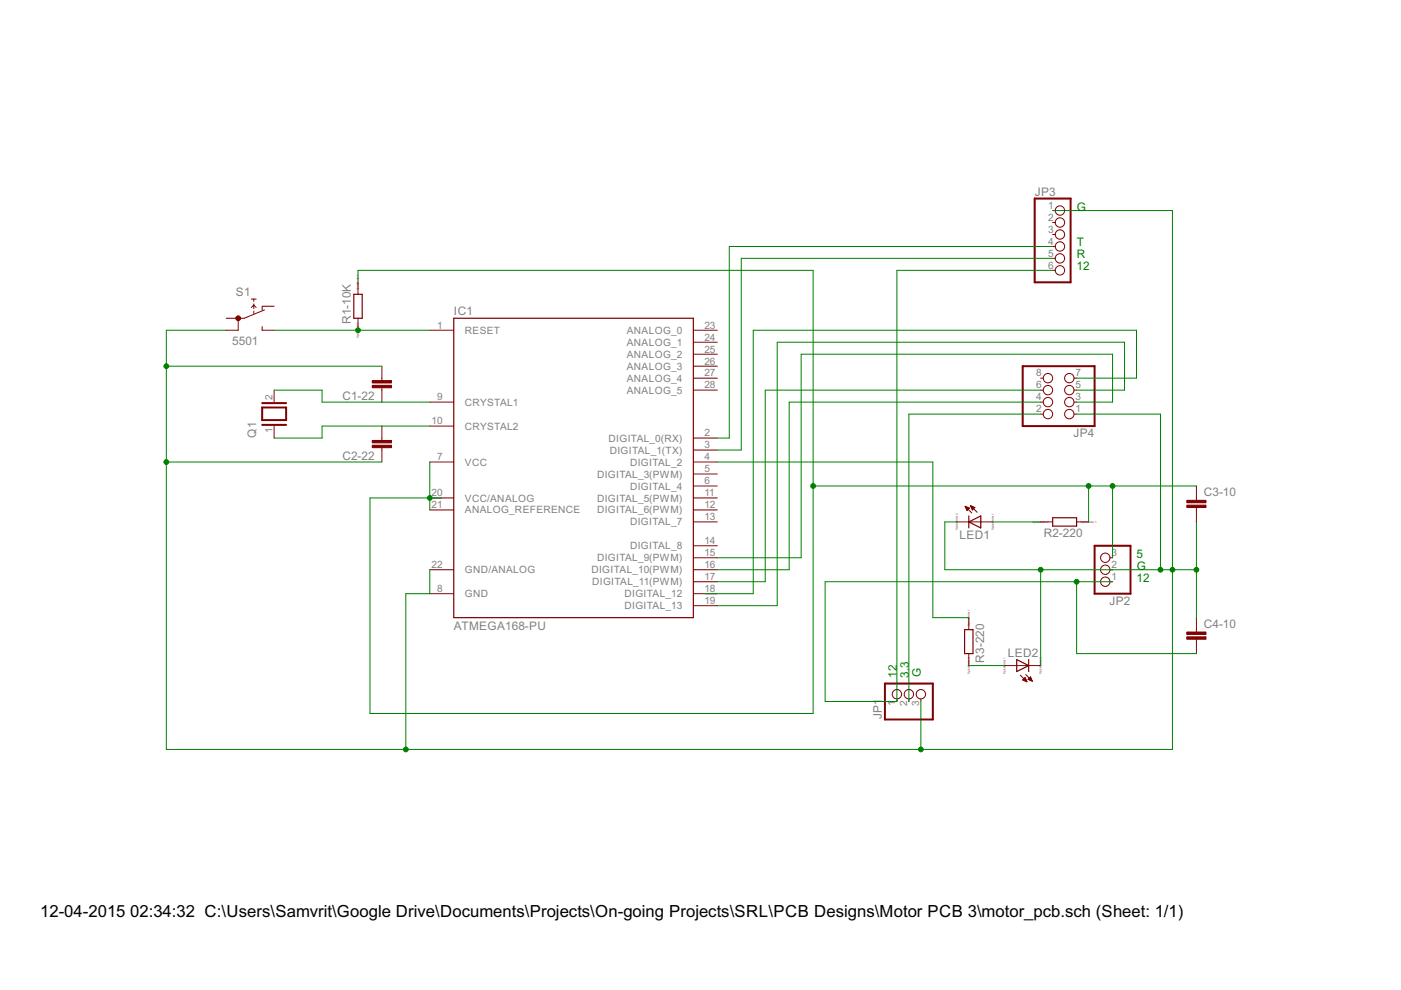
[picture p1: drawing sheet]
<?xml version="1.0" encoding="utf-8"?>
<!DOCTYPE eagle SYSTEM "eagle.dtd">
<eagle version="7.2.0">
<drawing>
<settings>
<setting alwaysvectorfont="no"/>
<setting verticaltext="up"/>
</settings>
<grid distance="0.1" unitdist="inch" unit="inch" style="lines" multiple="1" display="no" altdistance="0.01" altunitdist="inch" altunit="inch"/>
<schematic xreflabel="%F%N/%S.%C%R" xrefpart="/%S.%C%R">
<libraries>
<library name="Arduino-AVR">
<symbols>
<symbol name="ATMEGA168">
<wire x1="-25.4" y1="30.48" x2="25.4" y2="30.48" width="0.254" layer="94"/>
<wire x1="25.4" y1="30.48" x2="25.4" y2="-33.02" width="0.254" layer="94"/>
<wire x1="25.4" y1="-33.02" x2="-25.4" y2="-33.02" width="0.254" layer="94"/>
<wire x1="-25.4" y1="-33.02" x2="-25.4" y2="30.48" width="0.254" layer="94"/>
<text x="-25.4" y="33.02" size="1.778" layer="95" rot="MR180">&gt;NAME</text>
<text x="-25.4" y="-35.56" size="1.778" layer="96">&gt;VALUE</text>
<pin name="DIGITAL_13" x="30.48" y="-30.48" length="middle" rot="R180"/>
<pin name="CRYSTAL2" x="-30.48" y="7.62" length="middle"/>
<pin name="CRYSTAL1" x="-30.48" y="12.7" length="middle"/>
<pin name="GND" x="-30.48" y="-27.94" length="middle" direction="pwr"/>
<pin name="VCC" x="-30.48" y="0" length="middle" direction="pwr"/>
<pin name="GND/ANALOG" x="-30.48" y="-22.86" length="middle" direction="pwr"/>
<pin name="ANALOG_REFERENCE" x="-30.48" y="-10.16" length="middle" direction="pas"/>
<pin name="VCC/ANALOG" x="-30.48" y="-7.62" length="middle" direction="pas"/>
<pin name="DIGITAL_12" x="30.48" y="-27.94" length="middle" rot="R180"/>
<pin name="DIGITAL_11(PWM)" x="30.48" y="-25.4" length="middle" rot="R180"/>
<pin name="DIGITAL_10(PWM)" x="30.48" y="-22.86" length="middle" rot="R180"/>
<pin name="DIGITAL_9(PWM)" x="30.48" y="-20.32" length="middle" rot="R180"/>
<pin name="DIGITAL_8" x="30.48" y="-17.78" length="middle" rot="R180"/>
<pin name="DIGITAL_7" x="30.48" y="-12.7" length="middle" rot="R180"/>
<pin name="DIGITAL_6(PWM)" x="30.48" y="-10.16" length="middle" rot="R180"/>
<pin name="DIGITAL_5(PWM)" x="30.48" y="-7.62" length="middle" rot="R180"/>
<pin name="DIGITAL_4" x="30.48" y="-5.08" length="middle" rot="R180"/>
<pin name="DIGITAL_3(PWM)" x="30.48" y="-2.54" length="middle" rot="R180"/>
<pin name="DIGITAL_2" x="30.48" y="0" length="middle" rot="R180"/>
<pin name="DIGITAL_1(TX)" x="30.48" y="2.54" length="middle" rot="R180"/>
<pin name="DIGITAL_0(RX)" x="30.48" y="5.08" length="middle" rot="R180"/>
<pin name="ANALOG_5" x="30.48" y="15.24" length="middle" rot="R180"/>
<pin name="ANALOG_4" x="30.48" y="17.78" length="middle" rot="R180"/>
<pin name="ANALOG_3" x="30.48" y="20.32" length="middle" rot="R180"/>
<pin name="ANALOG_2" x="30.48" y="22.86" length="middle" rot="R180"/>
<pin name="ANALOG_1" x="30.48" y="25.4" length="middle" rot="R180"/>
<pin name="ANALOG_0" x="30.48" y="27.94" length="middle" rot="R180"/>
<pin name="RESET" x="-30.48" y="27.94" length="middle"/>
</symbol>
</symbols>
<devicesets>
<deviceset name="ATMEGA168-PU" prefix="IC">
<gates>
<gate name="1" symbol="ATMEGA168" x="0" y="0"/>
</gates>
<devices>
<device name="" package="DIL28-3">
<connects>
<connect gate="1" pin="ANALOG_0" pad="23"/>
<connect gate="1" pin="ANALOG_1" pad="24"/>
<connect gate="1" pin="ANALOG_2" pad="25"/>
<connect gate="1" pin="ANALOG_3" pad="26"/>
<connect gate="1" pin="ANALOG_4" pad="27"/>
<connect gate="1" pin="ANALOG_5" pad="28"/>
<connect gate="1" pin="ANALOG_REFERENCE" pad="21"/>
<connect gate="1" pin="CRYSTAL1" pad="9"/>
<connect gate="1" pin="CRYSTAL2" pad="10"/>
<connect gate="1" pin="DIGITAL_0(RX)" pad="2"/>
<connect gate="1" pin="DIGITAL_1(TX)" pad="3"/>
<connect gate="1" pin="DIGITAL_10(PWM)" pad="16"/>
<connect gate="1" pin="DIGITAL_11(PWM)" pad="17"/>
<connect gate="1" pin="DIGITAL_12" pad="18"/>
<connect gate="1" pin="DIGITAL_13" pad="19"/>
<connect gate="1" pin="DIGITAL_2" pad="4"/>
<connect gate="1" pin="DIGITAL_3(PWM)" pad="5"/>
<connect gate="1" pin="DIGITAL_4" pad="6"/>
<connect gate="1" pin="DIGITAL_5(PWM)" pad="11"/>
<connect gate="1" pin="DIGITAL_6(PWM)" pad="12"/>
<connect gate="1" pin="DIGITAL_7" pad="13"/>
<connect gate="1" pin="DIGITAL_8" pad="14"/>
<connect gate="1" pin="DIGITAL_9(PWM)" pad="15"/>
<connect gate="1" pin="GND" pad="8"/>
<connect gate="1" pin="GND/ANALOG" pad="22"/>
<connect gate="1" pin="RESET" pad="1"/>
<connect gate="1" pin="VCC" pad="7"/>
<connect gate="1" pin="VCC/ANALOG" pad="20"/>
</connects>
<technologies>
<technology name=""/>
</technologies>
</device>
</devices>
</deviceset>
</devicesets>
</library>
<library name="eagle-ltspice">
<symbols>
<symbol name="R">
<wire x1="-2.54" y1="-0.889" x2="2.54" y2="-0.889" width="0.254" layer="94"/>
<wire x1="2.54" y1="0.889" x2="-2.54" y2="0.889" width="0.254" layer="94"/>
<wire x1="2.54" y1="-0.889" x2="2.54" y2="0.889" width="0.254" layer="94"/>
<wire x1="-2.54" y1="-0.889" x2="-2.54" y2="0.889" width="0.254" layer="94"/>
<pin name="1" x="-5.08" y="0" visible="off" length="short" direction="pas" swaplevel="1"/>
<pin name="2" x="5.08" y="0" visible="off" length="short" direction="pas" swaplevel="1" rot="R180"/>
<text x="-3.81" y="1.4986" size="1.778" layer="95">&gt;NAME</text>
<text x="-3.81" y="-3.302" size="1.778" layer="96">&gt;VALUE</text>
<text x="-5.08" y="0" size="0.4064" layer="99" align="center">SpiceOrder 1</text>
<text x="5.08" y="0" size="0.4064" layer="99" align="center">SpiceOrder 2</text>
</symbol>
<symbol name="LED_LED">
<wire x1="1.27" y1="0" x2="0" y2="-2.54" width="0.254" layer="94"/>
<wire x1="0" y1="-2.54" x2="-1.27" y2="0" width="0.254" layer="94"/>
<wire x1="1.27" y1="-2.54" x2="0" y2="-2.54" width="0.254" layer="94"/>
<wire x1="0" y1="-2.54" x2="-1.27" y2="-2.54" width="0.254" layer="94"/>
<wire x1="1.27" y1="0" x2="0" y2="0" width="0.254" layer="94"/>
<wire x1="0" y1="0" x2="-1.27" y2="0" width="0.254" layer="94"/>
<wire x1="0" y1="0" x2="0" y2="-2.54" width="0.1524" layer="94"/>
<wire x1="-2.032" y1="-0.762" x2="-3.429" y2="-2.159" width="0.1524" layer="94"/>
<wire x1="-1.905" y1="-1.905" x2="-3.302" y2="-3.302" width="0.1524" layer="94"/>
<pin name="A" x="0" y="2.54" visible="off" length="short" direction="pas" rot="R270"/>
<pin name="C" x="0" y="-5.08" visible="off" length="short" direction="pas" rot="R90"/>
<text x="3.556" y="-4.572" size="1.778" layer="95" rot="R90">&gt;NAME</text>
<text x="5.715" y="-4.572" size="1.778" layer="96" rot="R90">&gt;VALUE</text>
<polygon width="0.1524" layer="94">
<vertex x="-3.429" y="-2.159"/>
<vertex x="-3.048" y="-1.27"/>
<vertex x="-2.54" y="-1.778"/>
</polygon>
<polygon width="0.1524" layer="94">
<vertex x="-3.302" y="-3.302"/>
<vertex x="-2.921" y="-2.413"/>
<vertex x="-2.413" y="-2.921"/>
</polygon>
<text x="0" y="-5.08" size="0.4064" layer="99" align="center">SpiceOrder 2</text>
<text x="0" y="2.54" size="0.4064" layer="99" align="center">SpiceOrder 1</text>
</symbol>
</symbols>
<devicesets>
<deviceset name="R" prefix="R" uservalue="yes">
<gates>
<gate name="G$1" symbol="R" x="0" y="0"/>
</gates>
<devices>
<device name="0204/7" package="0204/7">
<connects>
<connect gate="G$1" pin="1" pad="1"/>
<connect gate="G$1" pin="2" pad="2"/>
</connects>
<technologies>
<technology name="">
<attribute name="SPICEMODEL" value="NONE" constant="no"/>
<attribute name="SPICEPREFIX" value="R" constant="no"/>
</technology>
</technologies>
</device>
<device name="0207/10" package="0207/10">
<connects>
<connect gate="G$1" pin="1" pad="1"/>
<connect gate="G$1" pin="2" pad="2"/>
</connects>
<technologies>
<technology name="">
<attribute name="SPICEMODEL" value="NONE" constant="no"/>
<attribute name="SPICEPREFIX" value="R" constant="no"/>
</technology>
</technologies>
</device>
<device name="R0201" package="R0201">
<connects>
<connect gate="G$1" pin="1" pad="1"/>
<connect gate="G$1" pin="2" pad="2"/>
</connects>
<technologies>
<technology name="">
<attribute name="SPICEMODEL" value="NONE" constant="no"/>
<attribute name="SPICEPREFIX" value="R" constant="no"/>
</technology>
</technologies>
</device>
<device name="R0402" package="R0402">
<connects>
<connect gate="G$1" pin="1" pad="1"/>
<connect gate="G$1" pin="2" pad="2"/>
</connects>
<technologies>
<technology name="">
<attribute name="SPICEMODEL" value="NONE" constant="no"/>
<attribute name="SPICEPREFIX" value="R" constant="no"/>
</technology>
</technologies>
</device>
<device name="R0603" package="R0603">
<connects>
<connect gate="G$1" pin="1" pad="1"/>
<connect gate="G$1" pin="2" pad="2"/>
</connects>
<technologies>
<technology name="">
<attribute name="SPICEMODEL" value="NONE" constant="no"/>
<attribute name="SPICEPREFIX" value="R" constant="no"/>
</technology>
</technologies>
</device>
<device name="" package="R0805">
<connects>
<connect gate="G$1" pin="1" pad="1"/>
<connect gate="G$1" pin="2" pad="2"/>
</connects>
<technologies>
<technology name="">
<attribute name="SPICEMODEL" value="NONE" constant="no"/>
<attribute name="SPICEPREFIX" value="R" constant="no"/>
</technology>
</technologies>
</device>
<device name="R1005" package="R1005">
<connects>
<connect gate="G$1" pin="1" pad="1"/>
<connect gate="G$1" pin="2" pad="2"/>
</connects>
<technologies>
<technology name="">
<attribute name="SPICEMODEL" value="NONE" constant="no"/>
<attribute name="SPICEPREFIX" value="R" constant="no"/>
</technology>
</technologies>
</device>
<device name="R1206" package="R1206">
<connects>
<connect gate="G$1" pin="1" pad="1"/>
<connect gate="G$1" pin="2" pad="2"/>
</connects>
<technologies>
<technology name="">
<attribute name="SPICEMODEL" value="NONE" constant="no"/>
<attribute name="SPICEPREFIX" value="R" constant="no"/>
</technology>
</technologies>
</device>
<device name="R1210" package="R1210">
<connects>
<connect gate="G$1" pin="1" pad="1"/>
<connect gate="G$1" pin="2" pad="2"/>
</connects>
<technologies>
<technology name="">
<attribute name="SPICEMODEL" value="NONE" constant="no"/>
<attribute name="SPICEPREFIX" value="R" constant="no"/>
</technology>
</technologies>
</device>
<device name="R1218" package="R1218">
<connects>
<connect gate="G$1" pin="1" pad="1"/>
<connect gate="G$1" pin="2" pad="2"/>
</connects>
<technologies>
<technology name="">
<attribute name="SPICEMODEL" value="NONE" constant="no"/>
<attribute name="SPICEPREFIX" value="R" constant="no"/>
</technology>
</technologies>
</device>
<device name="R2010" package="R2010">
<connects>
<connect gate="G$1" pin="1" pad="1"/>
<connect gate="G$1" pin="2" pad="2"/>
</connects>
<technologies>
<technology name="">
<attribute name="SPICEMODEL" value="NONE" constant="no"/>
<attribute name="SPICEPREFIX" value="R" constant="no"/>
</technology>
</technologies>
</device>
<device name="R2012" package="R2012">
<connects>
<connect gate="G$1" pin="1" pad="1"/>
<connect gate="G$1" pin="2" pad="2"/>
</connects>
<technologies>
<technology name="">
<attribute name="SPICEMODEL" value="NONE" constant="no"/>
<attribute name="SPICEPREFIX" value="R" constant="no"/>
</technology>
</technologies>
</device>
<device name="R2512" package="R2512">
<connects>
<connect gate="G$1" pin="1" pad="1"/>
<connect gate="G$1" pin="2" pad="2"/>
</connects>
<technologies>
<technology name="">
<attribute name="SPICEMODEL" value="NONE" constant="no"/>
<attribute name="SPICEPREFIX" value="R" constant="no"/>
</technology>
</technologies>
</device>
<device name="R3216" package="R3216">
<connects>
<connect gate="G$1" pin="1" pad="1"/>
<connect gate="G$1" pin="2" pad="2"/>
</connects>
<technologies>
<technology name="">
<attribute name="SPICEMODEL" value="NONE" constant="no"/>
<attribute name="SPICEPREFIX" value="R" constant="no"/>
</technology>
</technologies>
</device>
<device name="R3225" package="R3225">
<connects>
<connect gate="G$1" pin="1" pad="1"/>
<connect gate="G$1" pin="2" pad="2"/>
</connects>
<technologies>
<technology name="">
<attribute name="SPICEMODEL" value="NONE" constant="no"/>
<attribute name="SPICEPREFIX" value="R" constant="no"/>
</technology>
</technologies>
</device>
<device name="R4527" package="R4527">
<connects>
<connect gate="G$1" pin="1" pad="1"/>
<connect gate="G$1" pin="2" pad="2"/>
</connects>
<technologies>
<technology name="">
<attribute name="SPICEMODEL" value="NONE" constant="no"/>
<attribute name="SPICEPREFIX" value="R" constant="no"/>
</technology>
</technologies>
</device>
<device name="R5025" package="R5025">
<connects>
<connect gate="G$1" pin="1" pad="1"/>
<connect gate="G$1" pin="2" pad="2"/>
</connects>
<technologies>
<technology name="">
<attribute name="SPICEMODEL" value="NONE" constant="no"/>
<attribute name="SPICEPREFIX" value="R" constant="no"/>
</technology>
</technologies>
</device>
<device name="R6332" package="R6332">
<connects>
<connect gate="G$1" pin="1" pad="1"/>
<connect gate="G$1" pin="2" pad="2"/>
</connects>
<technologies>
<technology name="">
<attribute name="SPICEMODEL" value="NONE" constant="no"/>
<attribute name="SPICEPREFIX" value="R" constant="no"/>
</technology>
</technologies>
</device>
</devices>
</deviceset>
<deviceset name="LED_E" prefix="LED" uservalue="yes">
<gates>
<gate name="G$1" symbol="LED_LED" x="0" y="0"/>
</gates>
<devices>
<device name="" package="LED_1206">
<connects>
<connect gate="G$1" pin="A" pad="A"/>
<connect gate="G$1" pin="C" pad="C"/>
</connects>
<technologies>
<technology name="">
<attribute name="SPICEMODEL" value="NONE" constant="no"/>
<attribute name="SPICEPREFIX" value="D" constant="no"/>
<attribute name="SPICETYPE" value="diode" constant="no"/>
</technology>
</technologies>
</device>
<device name="LD260" package="LED_LD260">
<connects>
<connect gate="G$1" pin="A" pad="A"/>
<connect gate="G$1" pin="C" pad="K"/>
</connects>
<technologies>
<technology name="">
<attribute name="SPICEMODEL" value="NONE" constant="no"/>
<attribute name="SPICEPREFIX" value="D" constant="no"/>
<attribute name="SPICETYPE" value="diode" constant="no"/>
</technology>
</technologies>
</device>
<device name="SML0603" package="LED_SML0603">
<connects>
<connect gate="G$1" pin="A" pad="A"/>
<connect gate="G$1" pin="C" pad="C"/>
</connects>
<technologies>
<technology name="">
<attribute name="SPICEMODEL" value="NONE" constant="no"/>
<attribute name="SPICEPREFIX" value="D" constant="no"/>
<attribute name="SPICETYPE" value="diode" constant="no"/>
</technology>
</technologies>
</device>
</devices>
</deviceset>
</devicesets>
</library>
<library name="switch">
<symbols>
<symbol name="NO-NC-2">
<wire x1="-2.54" y1="0" x2="-2.54" y2="-2.54" width="0.1524" layer="94"/>
<wire x1="-1.27" y1="0" x2="3.048" y2="1.778" width="0.2032" layer="94"/>
<wire x1="0.762" y1="1.016" x2="0.762" y2="1.524" width="0.2032" layer="94"/>
<wire x1="0.762" y1="2.032" x2="0.762" y2="2.794" width="0.2032" layer="94"/>
<wire x1="0.762" y1="2.794" x2="0.762" y2="3.048" width="0.2032" layer="94"/>
<wire x1="0.762" y1="3.556" x2="0.762" y2="4.064" width="0.2032" layer="94"/>
<wire x1="1.27" y1="4.064" x2="0.762" y2="4.064" width="0.2032" layer="94"/>
<wire x1="0.762" y1="4.064" x2="0.254" y2="4.064" width="0.2032" layer="94"/>
<wire x1="0.254" y1="2.286" x2="0.762" y2="2.794" width="0.1524" layer="94"/>
<wire x1="0.762" y1="2.794" x2="1.27" y2="2.286" width="0.1524" layer="94"/>
<wire x1="-2.54" y1="0" x2="-1.27" y2="0" width="0.2032" layer="94"/>
<wire x1="2.54" y1="-1.778" x2="2.54" y2="-2.54" width="0.1524" layer="94"/>
<wire x1="2.54" y1="2.54" x2="2.54" y2="1.778" width="0.1524" layer="94"/>
<circle x="-2.54" y="0" radius="0.508" width="0" layer="94"/>
<text x="-3.048" y="4.826" size="1.778" layer="95">&gt;NAME</text>
<text x="-3.81" y="-5.588" size="1.778" layer="96">&gt;VALUE</text>
<pin name="1A" x="-5.08" y="0" visible="off" length="short" direction="pas" swaplevel="1"/>
<pin name="1B" x="-5.08" y="-2.54" visible="off" length="short" direction="pas" swaplevel="1"/>
<pin name="NO" x="5.08" y="-2.54" visible="off" length="short" direction="pas" swaplevel="2" rot="R180"/>
<pin name="NC" x="5.08" y="2.54" visible="off" length="short" direction="pas" swaplevel="2" rot="R180"/>
</symbol>
</symbols>
<devicesets>
<deviceset name="55?" prefix="S">
<gates>
<gate name="G$1" symbol="NO-NC-2" x="0" y="0"/>
</gates>
<devices>
<device name="01" package="5501">
<connects>
<connect gate="G$1" pin="1A" pad="1A"/>
<connect gate="G$1" pin="1B" pad="1B"/>
<connect gate="G$1" pin="NC" pad="NC"/>
<connect gate="G$1" pin="NO" pad="NO"/>
</connects>
<technologies>
<technology name=""/>
</technologies>
</device>
<device name="11" package="5511">
<connects>
<connect gate="G$1" pin="1A" pad="1A"/>
<connect gate="G$1" pin="1B" pad="1B"/>
<connect gate="G$1" pin="NC" pad="NC"/>
<connect gate="G$1" pin="NO" pad="NO"/>
</connects>
<technologies>
<technology name=""/>
</technologies>
</device>
</devices>
</deviceset>
</devicesets>
</library>
<library name="special">
<symbols>
<symbol name="XTAL">
<wire x1="-1.27" y1="2.54" x2="1.397" y2="2.54" width="0.4064" layer="94"/>
<wire x1="1.397" y1="2.54" x2="1.397" y2="-2.54" width="0.4064" layer="94"/>
<wire x1="1.397" y1="-2.54" x2="-1.27" y2="-2.54" width="0.4064" layer="94"/>
<wire x1="-1.27" y1="2.54" x2="-1.27" y2="-2.54" width="0.4064" layer="94"/>
<wire x1="2.3368" y1="2.54" x2="2.3368" y2="-2.54" width="0.4064" layer="94"/>
<wire x1="-2.286" y1="2.54" x2="-2.286" y2="-2.54" width="0.4064" layer="94"/>
<text x="-5.08" y="3.81" size="1.778" layer="95">&gt;NAME</text>
<text x="-5.08" y="-5.08" size="1.778" layer="96">&gt;VALUE</text>
<pin name="2" x="5.08" y="0" visible="pad" length="short" direction="pas" swaplevel="1" rot="R180"/>
<pin name="1" x="-5.08" y="0" visible="pad" length="short" direction="pas" swaplevel="1"/>
</symbol>
</symbols>
<devicesets>
<deviceset name="XTAL/S" prefix="Q" uservalue="yes">
<gates>
<gate name="G$1" symbol="XTAL" x="0" y="0"/>
</gates>
<devices>
<device name="" package="QS">
<connects>
<connect gate="G$1" pin="1" pad="1"/>
<connect gate="G$1" pin="2" pad="2"/>
</connects>
<technologies>
<technology name=""/>
</technologies>
</device>
</devices>
</deviceset>
</devicesets>
</library>
<library name="capacitor-wima">
<symbols>
<symbol name="C">
<wire x1="0" y1="-2.54" x2="0" y2="-2.032" width="0.1524" layer="94"/>
<wire x1="0" y1="0" x2="0" y2="-0.508" width="0.1524" layer="94"/>
<text x="1.524" y="0.381" size="1.778" layer="95">&gt;NAME</text>
<text x="1.524" y="-4.699" size="1.778" layer="96">&gt;VALUE</text>
<rectangle x1="-2.032" y1="-1.016" x2="2.032" y2="-0.508" layer="94"/>
<rectangle x1="-2.032" y1="-2.032" x2="2.032" y2="-1.524" layer="94"/>
<pin name="1" x="0" y="2.54" visible="off" length="short" direction="pas" swaplevel="1" rot="R270"/>
<pin name="2" x="0" y="-5.08" visible="off" length="short" direction="pas" swaplevel="1" rot="R90"/>
</symbol>
</symbols>
<devicesets>
<deviceset name="C" prefix="C" uservalue="yes">
<gates>
<gate name="G$1" symbol="C" x="0" y="0"/>
</gates>
<devices>
<device name="10/4" package="C10B4">
<connects>
<connect gate="G$1" pin="1" pad="1"/>
<connect gate="G$1" pin="2" pad="2"/>
</connects>
<technologies>
<technology name=""/>
</technologies>
</device>
<device name="10/5" package="C10B5">
<connects>
<connect gate="G$1" pin="1" pad="1"/>
<connect gate="G$1" pin="2" pad="2"/>
</connects>
<technologies>
<technology name=""/>
</technologies>
</device>
<device name="10/6" package="C10B6">
<connects>
<connect gate="G$1" pin="1" pad="1"/>
<connect gate="G$1" pin="2" pad="2"/>
</connects>
<technologies>
<technology name=""/>
</technologies>
</device>
<device name="15/5" package="C15B5">
<connects>
<connect gate="G$1" pin="1" pad="1"/>
<connect gate="G$1" pin="2" pad="2"/>
</connects>
<technologies>
<technology name=""/>
</technologies>
</device>
<device name="15/6" package="C15B6">
<connects>
<connect gate="G$1" pin="1" pad="1"/>
<connect gate="G$1" pin="2" pad="2"/>
</connects>
<technologies>
<technology name=""/>
</technologies>
</device>
<device name="15/7" package="C15B7">
<connects>
<connect gate="G$1" pin="1" pad="1"/>
<connect gate="G$1" pin="2" pad="2"/>
</connects>
<technologies>
<technology name=""/>
</technologies>
</device>
<device name="15/8" package="C15B8">
<connects>
<connect gate="G$1" pin="1" pad="1"/>
<connect gate="G$1" pin="2" pad="2"/>
</connects>
<technologies>
<technology name=""/>
</technologies>
</device>
<device name="15/9" package="C15B9">
<connects>
<connect gate="G$1" pin="1" pad="1"/>
<connect gate="G$1" pin="2" pad="2"/>
</connects>
<technologies>
<technology name=""/>
</technologies>
</device>
<device name="2.5/2" package="C2.5-2">
<connects>
<connect gate="G$1" pin="1" pad="1"/>
<connect gate="G$1" pin="2" pad="2"/>
</connects>
<technologies>
<technology name=""/>
</technologies>
</device>
<device name="2.5/4" package="C2.5-4">
<connects>
<connect gate="G$1" pin="1" pad="1"/>
<connect gate="G$1" pin="2" pad="2"/>
</connects>
<technologies>
<technology name=""/>
</technologies>
</device>
<device name="2.5/5" package="C2.5-5">
<connects>
<connect gate="G$1" pin="1" pad="1"/>
<connect gate="G$1" pin="2" pad="2"/>
</connects>
<technologies>
<technology name=""/>
</technologies>
</device>
<device name="2.5/6" package="C2.5-6">
<connects>
<connect gate="G$1" pin="1" pad="1"/>
<connect gate="G$1" pin="2" pad="2"/>
</connects>
<technologies>
<technology name=""/>
</technologies>
</device>
<device name="22/10" package="C22.5B10">
<connects>
<connect gate="G$1" pin="1" pad="1"/>
<connect gate="G$1" pin="2" pad="2"/>
</connects>
<technologies>
<technology name=""/>
</technologies>
</device>
<device name="22/11" package="C22.5B11">
<connects>
<connect gate="G$1" pin="1" pad="1"/>
<connect gate="G$1" pin="2" pad="2"/>
</connects>
<technologies>
<technology name=""/>
</technologies>
</device>
<device name="22/6" package="C22.5B6">
<connects>
<connect gate="G$1" pin="1" pad="1"/>
<connect gate="G$1" pin="2" pad="2"/>
</connects>
<technologies>
<technology name=""/>
</technologies>
</device>
<device name="22/7" package="C22.5B7">
<connects>
<connect gate="G$1" pin="1" pad="1"/>
<connect gate="G$1" pin="2" pad="2"/>
</connects>
<technologies>
<technology name=""/>
</technologies>
</device>
<device name="22/8" package="C22.5B8">
<connects>
<connect gate="G$1" pin="1" pad="1"/>
<connect gate="G$1" pin="2" pad="2"/>
</connects>
<technologies>
<technology name=""/>
</technologies>
</device>
<device name="27/11" package="C27.5B11">
<connects>
<connect gate="G$1" pin="1" pad="1"/>
<connect gate="G$1" pin="2" pad="2"/>
</connects>
<technologies>
<technology name=""/>
</technologies>
</device>
<device name="27/13" package="C27.5B13">
<connects>
<connect gate="G$1" pin="1" pad="1"/>
<connect gate="G$1" pin="2" pad="2"/>
</connects>
<technologies>
<technology name=""/>
</technologies>
</device>
<device name="27/15" package="C27.5B15">
<connects>
<connect gate="G$1" pin="1" pad="1"/>
<connect gate="G$1" pin="2" pad="2"/>
</connects>
<technologies>
<technology name=""/>
</technologies>
</device>
<device name="27/17" package="C27.5B17">
<connects>
<connect gate="G$1" pin="1" pad="1"/>
<connect gate="G$1" pin="2" pad="2"/>
</connects>
<technologies>
<technology name=""/>
</technologies>
</device>
<device name="27/20" package="C27.5B20">
<connects>
<connect gate="G$1" pin="1" pad="1"/>
<connect gate="G$1" pin="2" pad="2"/>
</connects>
<technologies>
<technology name=""/>
</technologies>
</device>
<device name="27/9" package="C27.5B9">
<connects>
<connect gate="G$1" pin="1" pad="1"/>
<connect gate="G$1" pin="2" pad="2"/>
</connects>
<technologies>
<technology name=""/>
</technologies>
</device>
<device name="37/15" package="C37.5B15">
<connects>
<connect gate="G$1" pin="1" pad="1"/>
<connect gate="G$1" pin="2" pad="2"/>
</connects>
<technologies>
<technology name=""/>
</technologies>
</device>
<device name="37/19" package="C37.5B19">
<connects>
<connect gate="G$1" pin="1" pad="1"/>
<connect gate="G$1" pin="2" pad="2"/>
</connects>
<technologies>
<technology name=""/>
</technologies>
</device>
<device name="37/20" package="C37.5B20">
<connects>
<connect gate="G$1" pin="1" pad="1"/>
<connect gate="G$1" pin="2" pad="2"/>
</connects>
<technologies>
<technology name=""/>
</technologies>
</device>
<device name="5/2.5" package="C5B2.5">
<connects>
<connect gate="G$1" pin="1" pad="1"/>
<connect gate="G$1" pin="2" pad="2"/>
</connects>
<technologies>
<technology name=""/>
</technologies>
</device>
<device name="5/3" package="C5B3">
<connects>
<connect gate="G$1" pin="1" pad="1"/>
<connect gate="G$1" pin="2" pad="2"/>
</connects>
<technologies>
<technology name=""/>
</technologies>
</device>
<device name="5/3.5" package="C5B3.5">
<connects>
<connect gate="G$1" pin="1" pad="1"/>
<connect gate="G$1" pin="2" pad="2"/>
</connects>
<technologies>
<technology name=""/>
</technologies>
</device>
<device name="5/4.5" package="C5B4.5">
<connects>
<connect gate="G$1" pin="1" pad="1"/>
<connect gate="G$1" pin="2" pad="2"/>
</connects>
<technologies>
<technology name=""/>
</technologies>
</device>
<device name="5/5" package="C5B5">
<connects>
<connect gate="G$1" pin="1" pad="1"/>
<connect gate="G$1" pin="2" pad="2"/>
</connects>
<technologies>
<technology name=""/>
</technologies>
</device>
<device name="5/5.5" package="C5B5.5">
<connects>
<connect gate="G$1" pin="1" pad="1"/>
<connect gate="G$1" pin="2" pad="2"/>
</connects>
<technologies>
<technology name=""/>
</technologies>
</device>
<device name="5/7.2" package="C5B7.2">
<connects>
<connect gate="G$1" pin="1" pad="1"/>
<connect gate="G$1" pin="2" pad="2"/>
</connects>
<technologies>
<technology name=""/>
</technologies>
</device>
<device name="7.5/3" package="C7.5B3">
<connects>
<connect gate="G$1" pin="1" pad="1"/>
<connect gate="G$1" pin="2" pad="2"/>
</connects>
<technologies>
<technology name=""/>
</technologies>
</device>
<device name="7.5/4" package="C7.5B4">
<connects>
<connect gate="G$1" pin="1" pad="1"/>
<connect gate="G$1" pin="2" pad="2"/>
</connects>
<technologies>
<technology name=""/>
</technologies>
</device>
<device name="7.5/5" package="C7.5B5">
<connects>
<connect gate="G$1" pin="1" pad="1"/>
<connect gate="G$1" pin="2" pad="2"/>
</connects>
<technologies>
<technology name=""/>
</technologies>
</device>
<device name="7.5/6" package="C7.5B6">
<connects>
<connect gate="G$1" pin="1" pad="1"/>
<connect gate="G$1" pin="2" pad="2"/>
</connects>
<technologies>
<technology name=""/>
</technologies>
</device>
<device name="2,5-3" package="C2.5-3">
<connects>
<connect gate="G$1" pin="1" pad="1"/>
<connect gate="G$1" pin="2" pad="2"/>
</connects>
<technologies>
<technology name=""/>
</technologies>
</device>
</devices>
</deviceset>
</devicesets>
</library>
<library name="pinhead">
<symbols>
<symbol name="PINHD3">
<wire x1="-6.35" y1="-5.08" x2="1.27" y2="-5.08" width="0.4064" layer="94"/>
<wire x1="1.27" y1="-5.08" x2="1.27" y2="5.08" width="0.4064" layer="94"/>
<wire x1="1.27" y1="5.08" x2="-6.35" y2="5.08" width="0.4064" layer="94"/>
<wire x1="-6.35" y1="5.08" x2="-6.35" y2="-5.08" width="0.4064" layer="94"/>
<text x="-6.35" y="5.715" size="1.778" layer="95">&gt;NAME</text>
<text x="-6.35" y="-7.62" size="1.778" layer="96">&gt;VALUE</text>
<pin name="1" x="-2.54" y="2.54" visible="pad" length="short" direction="pas" function="dot"/>
<pin name="2" x="-2.54" y="0" visible="pad" length="short" direction="pas" function="dot"/>
<pin name="3" x="-2.54" y="-2.54" visible="pad" length="short" direction="pas" function="dot"/>
</symbol>
<symbol name="PINHD6">
<wire x1="-6.35" y1="-7.62" x2="1.27" y2="-7.62" width="0.4064" layer="94"/>
<wire x1="1.27" y1="-7.62" x2="1.27" y2="10.16" width="0.4064" layer="94"/>
<wire x1="1.27" y1="10.16" x2="-6.35" y2="10.16" width="0.4064" layer="94"/>
<wire x1="-6.35" y1="10.16" x2="-6.35" y2="-7.62" width="0.4064" layer="94"/>
<text x="-6.35" y="10.795" size="1.778" layer="95">&gt;NAME</text>
<text x="-6.35" y="-10.16" size="1.778" layer="96">&gt;VALUE</text>
<pin name="1" x="-2.54" y="7.62" visible="pad" length="short" direction="pas" function="dot"/>
<pin name="2" x="-2.54" y="5.08" visible="pad" length="short" direction="pas" function="dot"/>
<pin name="3" x="-2.54" y="2.54" visible="pad" length="short" direction="pas" function="dot"/>
<pin name="4" x="-2.54" y="0" visible="pad" length="short" direction="pas" function="dot"/>
<pin name="5" x="-2.54" y="-2.54" visible="pad" length="short" direction="pas" function="dot"/>
<pin name="6" x="-2.54" y="-5.08" visible="pad" length="short" direction="pas" function="dot"/>
</symbol>
<symbol name="PINH2X4">
<wire x1="-6.35" y1="-5.08" x2="8.89" y2="-5.08" width="0.4064" layer="94"/>
<wire x1="8.89" y1="-5.08" x2="8.89" y2="7.62" width="0.4064" layer="94"/>
<wire x1="8.89" y1="7.62" x2="-6.35" y2="7.62" width="0.4064" layer="94"/>
<wire x1="-6.35" y1="7.62" x2="-6.35" y2="-5.08" width="0.4064" layer="94"/>
<text x="-6.35" y="8.255" size="1.778" layer="95">&gt;NAME</text>
<text x="-6.35" y="-7.62" size="1.778" layer="96">&gt;VALUE</text>
<pin name="1" x="-2.54" y="5.08" visible="pad" length="short" direction="pas" function="dot"/>
<pin name="2" x="5.08" y="5.08" visible="pad" length="short" direction="pas" function="dot" rot="R180"/>
<pin name="3" x="-2.54" y="2.54" visible="pad" length="short" direction="pas" function="dot"/>
<pin name="4" x="5.08" y="2.54" visible="pad" length="short" direction="pas" function="dot" rot="R180"/>
<pin name="5" x="-2.54" y="0" visible="pad" length="short" direction="pas" function="dot"/>
<pin name="6" x="5.08" y="0" visible="pad" length="short" direction="pas" function="dot" rot="R180"/>
<pin name="7" x="-2.54" y="-2.54" visible="pad" length="short" direction="pas" function="dot"/>
<pin name="8" x="5.08" y="-2.54" visible="pad" length="short" direction="pas" function="dot" rot="R180"/>
</symbol>
</symbols>
<devicesets>
<deviceset name="PINHD-1X3" prefix="JP" uservalue="yes">
<gates>
<gate name="A" symbol="PINHD3" x="0" y="0"/>
</gates>
<devices>
<device name="" package="1X03">
<connects>
<connect gate="A" pin="1" pad="1"/>
<connect gate="A" pin="2" pad="2"/>
<connect gate="A" pin="3" pad="3"/>
</connects>
<technologies>
<technology name=""/>
</technologies>
</device>
<device name="/90" package="1X03/90">
<connects>
<connect gate="A" pin="1" pad="1"/>
<connect gate="A" pin="2" pad="2"/>
<connect gate="A" pin="3" pad="3"/>
</connects>
<technologies>
<technology name=""/>
</technologies>
</device>
</devices>
</deviceset>
<deviceset name="PINHD-1X6" prefix="JP" uservalue="yes">
<gates>
<gate name="A" symbol="PINHD6" x="0" y="-2.54"/>
</gates>
<devices>
<device name="" package="1X06">
<connects>
<connect gate="A" pin="1" pad="1"/>
<connect gate="A" pin="2" pad="2"/>
<connect gate="A" pin="3" pad="3"/>
<connect gate="A" pin="4" pad="4"/>
<connect gate="A" pin="5" pad="5"/>
<connect gate="A" pin="6" pad="6"/>
</connects>
<technologies>
<technology name=""/>
</technologies>
</device>
<device name="/90" package="1X06/90">
<connects>
<connect gate="A" pin="1" pad="1"/>
<connect gate="A" pin="2" pad="2"/>
<connect gate="A" pin="3" pad="3"/>
<connect gate="A" pin="4" pad="4"/>
<connect gate="A" pin="5" pad="5"/>
<connect gate="A" pin="6" pad="6"/>
</connects>
<technologies>
<technology name=""/>
</technologies>
</device>
</devices>
</deviceset>
<deviceset name="PINHD-2X4" prefix="JP" uservalue="yes">
<gates>
<gate name="A" symbol="PINH2X4" x="0" y="0"/>
</gates>
<devices>
<device name="" package="2X04">
<connects>
<connect gate="A" pin="1" pad="1"/>
<connect gate="A" pin="2" pad="2"/>
<connect gate="A" pin="3" pad="3"/>
<connect gate="A" pin="4" pad="4"/>
<connect gate="A" pin="5" pad="5"/>
<connect gate="A" pin="6" pad="6"/>
<connect gate="A" pin="7" pad="7"/>
<connect gate="A" pin="8" pad="8"/>
</connects>
<technologies>
<technology name=""/>
</technologies>
</device>
<device name="/90" package="2X04/90">
<connects>
<connect gate="A" pin="1" pad="1"/>
<connect gate="A" pin="2" pad="2"/>
<connect gate="A" pin="3" pad="3"/>
<connect gate="A" pin="4" pad="4"/>
<connect gate="A" pin="5" pad="5"/>
<connect gate="A" pin="6" pad="6"/>
<connect gate="A" pin="7" pad="7"/>
<connect gate="A" pin="8" pad="8"/>
</connects>
<technologies>
<technology name=""/>
</technologies>
</device>
</devices>
</deviceset>
</devicesets>
</library>
</libraries>
<attributes>
</attributes>
<variantdefs>
</variantdefs>
<classes>
<class number="0" name="default" width="0" drill="0">
</class>
</classes>
<parts>
<part name="IC1" library="Arduino-AVR" deviceset="ATMEGA168-PU" device=""/>
<part name="R1-10K" library="eagle-ltspice" deviceset="R" device="0204/7"/>
<part name="S1" library="switch" deviceset="55?" device="01"/>
<part name="Q1" library="special" deviceset="XTAL/S" device=""/>
<part name="C1-22" library="capacitor-wima" deviceset="C" device="2.5/2"/>
<part name="C2-22" library="capacitor-wima" deviceset="C" device="2.5/2"/>
<part name="JP1" library="pinhead" deviceset="PINHD-1X3" device=""/>
<part name="JP2" library="pinhead" deviceset="PINHD-1X3" device=""/>
<part name="C3-10" library="capacitor-wima" deviceset="C" device="2.5/2"/>
<part name="C4-10" library="capacitor-wima" deviceset="C" device="2.5/2"/>
<part name="JP3" library="pinhead" deviceset="PINHD-1X6" device=""/>
<part name="JP4" library="pinhead" deviceset="PINHD-2X4" device=""/>
<part name="LED1" library="eagle-ltspice" deviceset="LED_E" device="LD260"/>
<part name="LED2" library="eagle-ltspice" deviceset="LED_E" device="LD260"/>
<part name="R2-220" library="eagle-ltspice" deviceset="R" device="0204/7"/>
<part name="R3-220" library="eagle-ltspice" deviceset="R" device="0204/7"/>
</parts>
<sheets>
<sheet>
<plain>
<text x="160.02" y="0" size="1.778" layer="91" rot="R90">12</text>
<text x="162.56" y="0" size="1.778" layer="91" rot="R90">3.3</text>
<text x="165.1" y="0" size="1.778" layer="91" rot="R90">G</text>
<text x="210.82" y="20.32" size="1.778" layer="91">12</text>
<text x="210.82" y="22.86" size="1.778" layer="91">G</text>
<text x="210.82" y="25.4" size="1.778" layer="91">5</text>
<text x="198.12" y="86.36" size="1.778" layer="91">12</text>
<text x="198.12" y="88.9" size="1.778" layer="91">R</text>
<text x="198.12" y="91.44" size="1.778" layer="91">T</text>
<text x="198.12" y="99.06" size="1.778" layer="91">G</text>
</plain>
<instances>
<instance part="IC1" gate="1" x="91.44" y="45.72"/>
<instance part="R1-10K" gate="G$1" x="45.72" y="78.74" rot="R90"/>
<instance part="S1" gate="G$1" x="22.86" y="76.2"/>
<instance part="Q1" gate="G$1" x="27.94" y="55.88" rot="R90"/>
<instance part="C1-22" gate="G$1" x="50.8" y="60.96" rot="R180"/>
<instance part="C2-22" gate="G$1" x="50.8" y="48.26" rot="R180"/>
<instance part="JP1" gate="A" x="162.56" y="-2.54" rot="R90"/>
<instance part="JP2" gate="A" x="203.2" y="22.86" rot="R180"/>
<instance part="C3-10" gate="G$1" x="223.52" y="38.1"/>
<instance part="C4-10" gate="G$1" x="223.52" y="10.16"/>
<instance part="JP3" gate="A" x="195.58" y="91.44"/>
<instance part="JP4" gate="A" x="195.58" y="60.96" rot="R180"/>
<instance part="LED1" gate="G$1" x="177.8" y="33.02" rot="R270"/>
<instance part="LED2" gate="G$1" x="185.42" y="2.54" rot="R90"/>
<instance part="R2-220" gate="G$1" x="195.58" y="33.02" rot="R180"/>
<instance part="R3-220" gate="G$1" x="175.26" y="7.62" rot="R270"/>
</instances>
<busses>
</busses>
<nets>
<net name="N$2" class="0">
<segment>
<pinref part="S1" gate="G$1" pin="1B"/>
<wire x1="17.78" y1="73.66" x2="5.08" y2="73.66" width="0.1524" layer="91"/>
<wire x1="5.08" y1="73.66" x2="5.08" y2="66.04" width="0.1524" layer="91"/>
<pinref part="JP1" gate="A" pin="3"/>
<wire x1="5.08" y1="66.04" x2="5.08" y2="45.72" width="0.1524" layer="91"/>
<wire x1="5.08" y1="45.72" x2="5.08" y2="-15.24" width="0.1524" layer="91"/>
<wire x1="5.08" y1="-15.24" x2="55.88" y2="-15.24" width="0.1524" layer="91"/>
<wire x1="55.88" y1="-15.24" x2="165.1" y2="-15.24" width="0.1524" layer="91"/>
<wire x1="165.1" y1="-15.24" x2="165.1" y2="-5.08" width="0.1524" layer="91"/>
<pinref part="C1-22" gate="G$1" pin="2"/>
<wire x1="50.8" y1="66.04" x2="5.08" y2="66.04" width="0.1524" layer="91"/>
<pinref part="C2-22" gate="G$1" pin="1"/>
<wire x1="50.8" y1="45.72" x2="5.08" y2="45.72" width="0.1524" layer="91"/>
<junction x="5.08" y="66.04"/>
<junction x="5.08" y="45.72"/>
<pinref part="JP2" gate="A" pin="2"/>
<wire x1="205.74" y1="22.86" x2="215.9" y2="22.86" width="0.1524" layer="91"/>
<pinref part="C4-10" gate="G$1" pin="1"/>
<wire x1="215.9" y1="22.86" x2="218.44" y2="22.86" width="0.1524" layer="91"/>
<wire x1="218.44" y1="22.86" x2="223.52" y2="22.86" width="0.1524" layer="91"/>
<wire x1="223.52" y1="12.7" x2="223.52" y2="22.86" width="0.1524" layer="91"/>
<pinref part="C3-10" gate="G$1" pin="2"/>
<wire x1="223.52" y1="22.86" x2="223.52" y2="33.02" width="0.1524" layer="91"/>
<junction x="223.52" y="22.86"/>
<wire x1="165.1" y1="-15.24" x2="218.44" y2="-15.24" width="0.1524" layer="91"/>
<wire x1="218.44" y1="-15.24" x2="218.44" y2="22.86" width="0.1524" layer="91"/>
<junction x="218.44" y="22.86"/>
<junction x="165.1" y="-15.24"/>
<pinref part="JP4" gate="A" pin="1"/>
<wire x1="198.12" y1="55.88" x2="215.9" y2="55.88" width="0.1524" layer="91"/>
<wire x1="215.9" y1="55.88" x2="215.9" y2="22.86" width="0.1524" layer="91"/>
<junction x="215.9" y="22.86"/>
<pinref part="IC1" gate="1" pin="GND/ANALOG"/>
<pinref part="IC1" gate="1" pin="GND"/>
<wire x1="60.96" y1="22.86" x2="60.96" y2="17.78" width="0.1524" layer="91"/>
<wire x1="60.96" y1="17.78" x2="55.88" y2="17.78" width="0.1524" layer="91"/>
<wire x1="55.88" y1="17.78" x2="55.88" y2="-15.24" width="0.1524" layer="91"/>
<junction x="55.88" y="-15.24"/>
<pinref part="JP3" gate="A" pin="1"/>
<wire x1="193.04" y1="99.06" x2="218.44" y2="99.06" width="0.1524" layer="91"/>
<wire x1="218.44" y1="99.06" x2="218.44" y2="22.86" width="0.1524" layer="91"/>
<pinref part="LED1" gate="G$1" pin="C"/>
<wire x1="172.72" y1="33.02" x2="170.18" y2="33.02" width="0.1524" layer="91"/>
<wire x1="170.18" y1="33.02" x2="170.18" y2="22.86" width="0.1524" layer="91"/>
<wire x1="170.18" y1="22.86" x2="190.5" y2="22.86" width="0.1524" layer="91"/>
<pinref part="LED2" gate="G$1" pin="C"/>
<wire x1="190.5" y1="22.86" x2="205.74" y2="22.86" width="0.1524" layer="91"/>
<wire x1="190.5" y1="2.54" x2="190.5" y2="22.86" width="0.1524" layer="91"/>
<junction x="190.5" y="22.86"/>
</segment>
</net>
<net name="N$3" class="0">
<segment>
<pinref part="IC1" gate="1" pin="CRYSTAL1"/>
<pinref part="C1-22" gate="G$1" pin="1"/>
<wire x1="60.96" y1="58.42" x2="50.8" y2="58.42" width="0.1524" layer="91"/>
<wire x1="50.8" y1="58.42" x2="38.1" y2="58.42" width="0.1524" layer="91"/>
<wire x1="38.1" y1="58.42" x2="38.1" y2="60.96" width="0.1524" layer="91"/>
<pinref part="Q1" gate="G$1" pin="2"/>
<wire x1="38.1" y1="60.96" x2="27.94" y2="60.96" width="0.1524" layer="91"/>
</segment>
</net>
<net name="N$4" class="0">
<segment>
<pinref part="IC1" gate="1" pin="CRYSTAL2"/>
<pinref part="C2-22" gate="G$1" pin="2"/>
<wire x1="60.96" y1="53.34" x2="50.8" y2="53.34" width="0.1524" layer="91"/>
<wire x1="50.8" y1="53.34" x2="38.1" y2="53.34" width="0.1524" layer="91"/>
<wire x1="38.1" y1="53.34" x2="38.1" y2="50.8" width="0.1524" layer="91"/>
<pinref part="Q1" gate="G$1" pin="1"/>
<wire x1="38.1" y1="50.8" x2="27.94" y2="50.8" width="0.1524" layer="91"/>
</segment>
</net>
<net name="N$5" class="0">
<segment>
<pinref part="JP1" gate="A" pin="1"/>
<wire x1="160.02" y1="-5.08" x2="144.78" y2="-5.08" width="0.1524" layer="91"/>
<wire x1="144.78" y1="-5.08" x2="144.78" y2="20.32" width="0.1524" layer="91"/>
<pinref part="JP2" gate="A" pin="1"/>
<wire x1="144.78" y1="20.32" x2="198.12" y2="20.32" width="0.1524" layer="91"/>
<wire x1="198.12" y1="20.32" x2="205.74" y2="20.32" width="0.1524" layer="91"/>
<wire x1="198.12" y1="20.32" x2="198.12" y2="5.08" width="0.1524" layer="91"/>
<pinref part="C4-10" gate="G$1" pin="2"/>
<wire x1="198.12" y1="5.08" x2="223.52" y2="5.08" width="0.1524" layer="91"/>
<junction x="198.12" y="20.32"/>
<pinref part="JP3" gate="A" pin="6"/>
<wire x1="193.04" y1="86.36" x2="160.02" y2="86.36" width="0.1524" layer="91"/>
<wire x1="160.02" y1="86.36" x2="160.02" y2="-5.08" width="0.1524" layer="91"/>
</segment>
</net>
<net name="N$7" class="0">
<segment>
<pinref part="JP2" gate="A" pin="3"/>
<wire x1="205.74" y1="25.4" x2="205.74" y2="40.64" width="0.1524" layer="91"/>
<pinref part="C3-10" gate="G$1" pin="1"/>
<wire x1="205.74" y1="40.64" x2="223.52" y2="40.64" width="0.1524" layer="91"/>
<wire x1="205.74" y1="40.64" x2="200.66" y2="40.64" width="0.1524" layer="91"/>
<wire x1="200.66" y1="40.64" x2="142.24" y2="40.64" width="0.1524" layer="91"/>
<wire x1="142.24" y1="40.64" x2="142.24" y2="-7.62" width="0.1524" layer="91"/>
<wire x1="142.24" y1="-7.62" x2="48.26" y2="-7.62" width="0.1524" layer="91"/>
<wire x1="48.26" y1="-7.62" x2="48.26" y2="38.1" width="0.1524" layer="91"/>
<wire x1="48.26" y1="38.1" x2="60.96" y2="38.1" width="0.1524" layer="91"/>
<pinref part="IC1" gate="1" pin="VCC"/>
<wire x1="63.5" y1="38.1" x2="60.96" y2="38.1" width="0.1524" layer="91"/>
<wire x1="60.96" y1="38.1" x2="60.96" y2="45.72" width="0.1524" layer="91"/>
<junction x="205.74" y="40.64"/>
<wire x1="142.24" y1="86.36" x2="142.24" y2="40.64" width="0.1524" layer="91"/>
<junction x="142.24" y="40.64"/>
<pinref part="IC1" gate="1" pin="VCC/ANALOG"/>
<junction x="60.96" y="38.1"/>
<pinref part="IC1" gate="1" pin="ANALOG_REFERENCE"/>
<wire x1="60.96" y1="35.56" x2="60.96" y2="38.1" width="0.1524" layer="91"/>
<pinref part="R2-220" gate="G$1" pin="1"/>
<wire x1="200.66" y1="40.64" x2="200.66" y2="33.02" width="0.1524" layer="91"/>
<junction x="200.66" y="40.64"/>
<pinref part="R1-10K" gate="G$1" pin="2"/>
<wire x1="45.72" y1="83.82" x2="45.72" y2="86.36" width="0.1524" layer="91"/>
<wire x1="45.72" y1="86.36" x2="142.24" y2="86.36" width="0.1524" layer="91"/>
</segment>
</net>
<net name="N$6" class="0">
<segment>
<pinref part="JP4" gate="A" pin="2"/>
<pinref part="JP1" gate="A" pin="2"/>
<wire x1="190.5" y1="55.88" x2="162.56" y2="55.88" width="0.1524" layer="91"/>
<wire x1="162.56" y1="55.88" x2="162.56" y2="-5.08" width="0.1524" layer="91"/>
</segment>
</net>
<net name="N$9" class="0">
<segment>
<pinref part="JP4" gate="A" pin="3"/>
<wire x1="198.12" y1="58.42" x2="205.74" y2="58.42" width="0.1524" layer="91"/>
<wire x1="205.74" y1="58.42" x2="205.74" y2="68.58" width="0.1524" layer="91"/>
<wire x1="205.74" y1="68.58" x2="139.7" y2="68.58" width="0.1524" layer="91"/>
<wire x1="139.7" y1="68.58" x2="139.7" y2="25.4" width="0.1524" layer="91"/>
<pinref part="IC1" gate="1" pin="DIGITAL_9(PWM)"/>
<wire x1="139.7" y1="25.4" x2="121.92" y2="25.4" width="0.1524" layer="91"/>
</segment>
</net>
<net name="N$10" class="0">
<segment>
<pinref part="JP4" gate="A" pin="4"/>
<wire x1="190.5" y1="58.42" x2="137.16" y2="58.42" width="0.1524" layer="91"/>
<wire x1="137.16" y1="58.42" x2="137.16" y2="22.86" width="0.1524" layer="91"/>
<pinref part="IC1" gate="1" pin="DIGITAL_10(PWM)"/>
<wire x1="137.16" y1="22.86" x2="121.92" y2="22.86" width="0.1524" layer="91"/>
</segment>
</net>
<net name="N$11" class="0">
<segment>
<pinref part="JP4" gate="A" pin="5"/>
<wire x1="198.12" y1="60.96" x2="208.28" y2="60.96" width="0.1524" layer="91"/>
<wire x1="208.28" y1="60.96" x2="208.28" y2="71.12" width="0.1524" layer="91"/>
<wire x1="208.28" y1="71.12" x2="134.62" y2="71.12" width="0.1524" layer="91"/>
<wire x1="134.62" y1="71.12" x2="134.62" y2="15.24" width="0.1524" layer="91"/>
<pinref part="IC1" gate="1" pin="DIGITAL_13"/>
<wire x1="134.62" y1="15.24" x2="121.92" y2="15.24" width="0.1524" layer="91"/>
</segment>
</net>
<net name="N$12" class="0">
<segment>
<pinref part="JP4" gate="A" pin="6"/>
<wire x1="190.5" y1="60.96" x2="132.08" y2="60.96" width="0.1524" layer="91"/>
<wire x1="132.08" y1="60.96" x2="132.08" y2="20.32" width="0.1524" layer="91"/>
<pinref part="IC1" gate="1" pin="DIGITAL_11(PWM)"/>
<wire x1="132.08" y1="20.32" x2="121.92" y2="20.32" width="0.1524" layer="91"/>
</segment>
</net>
<net name="N$14" class="0">
<segment>
<pinref part="IC1" gate="1" pin="DIGITAL_0(RX)"/>
<wire x1="121.92" y1="50.8" x2="124.46" y2="50.8" width="0.1524" layer="91"/>
<wire x1="124.46" y1="50.8" x2="124.46" y2="91.44" width="0.1524" layer="91"/>
<pinref part="JP3" gate="A" pin="4"/>
<wire x1="124.46" y1="91.44" x2="193.04" y2="91.44" width="0.1524" layer="91"/>
</segment>
</net>
<net name="N$8" class="0">
<segment>
<pinref part="IC1" gate="1" pin="DIGITAL_1(TX)"/>
<wire x1="121.92" y1="48.26" x2="127" y2="48.26" width="0.1524" layer="91"/>
<wire x1="127" y1="48.26" x2="127" y2="88.9" width="0.1524" layer="91"/>
<pinref part="JP3" gate="A" pin="5"/>
<wire x1="127" y1="88.9" x2="193.04" y2="88.9" width="0.1524" layer="91"/>
</segment>
</net>
<net name="N$15" class="0">
<segment>
<pinref part="R2-220" gate="G$1" pin="2"/>
<pinref part="LED1" gate="G$1" pin="A"/>
<wire x1="190.5" y1="33.02" x2="180.34" y2="33.02" width="0.1524" layer="91"/>
</segment>
</net>
<net name="N$17" class="0">
<segment>
<pinref part="IC1" gate="1" pin="DIGITAL_2"/>
<wire x1="121.92" y1="45.72" x2="167.64" y2="45.72" width="0.1524" layer="91"/>
<wire x1="167.64" y1="45.72" x2="167.64" y2="12.7" width="0.1524" layer="91"/>
<pinref part="R3-220" gate="G$1" pin="1"/>
<wire x1="167.64" y1="12.7" x2="175.26" y2="12.7" width="0.1524" layer="91"/>
</segment>
</net>
<net name="N$18" class="0">
<segment>
<pinref part="R3-220" gate="G$1" pin="2"/>
<pinref part="LED2" gate="G$1" pin="A"/>
<wire x1="175.26" y1="2.54" x2="182.88" y2="2.54" width="0.1524" layer="91"/>
</segment>
</net>
<net name="N$1" class="0">
<segment>
<pinref part="IC1" gate="1" pin="RESET"/>
<pinref part="R1-10K" gate="G$1" pin="1"/>
<wire x1="60.96" y1="73.66" x2="45.72" y2="73.66" width="0.1524" layer="91"/>
<pinref part="S1" gate="G$1" pin="NO"/>
<wire x1="45.72" y1="73.66" x2="27.94" y2="73.66" width="0.1524" layer="91"/>
<junction x="45.72" y="73.66"/>
</segment>
</net>
<net name="N$13" class="0">
<segment>
<pinref part="JP4" gate="A" pin="7"/>
<wire x1="198.12" y1="63.5" x2="210.82" y2="63.5" width="0.1524" layer="91"/>
<wire x1="210.82" y1="63.5" x2="210.82" y2="73.66" width="0.1524" layer="91"/>
<wire x1="210.82" y1="73.66" x2="129.54" y2="73.66" width="0.1524" layer="91"/>
<wire x1="129.54" y1="73.66" x2="129.54" y2="17.78" width="0.1524" layer="91"/>
<pinref part="IC1" gate="1" pin="DIGITAL_12"/>
<wire x1="129.54" y1="17.78" x2="121.92" y2="17.78" width="0.1524" layer="91"/>
</segment>
</net>
</nets>
</sheet>
</sheets>
</schematic>
</drawing>
</eagle>
